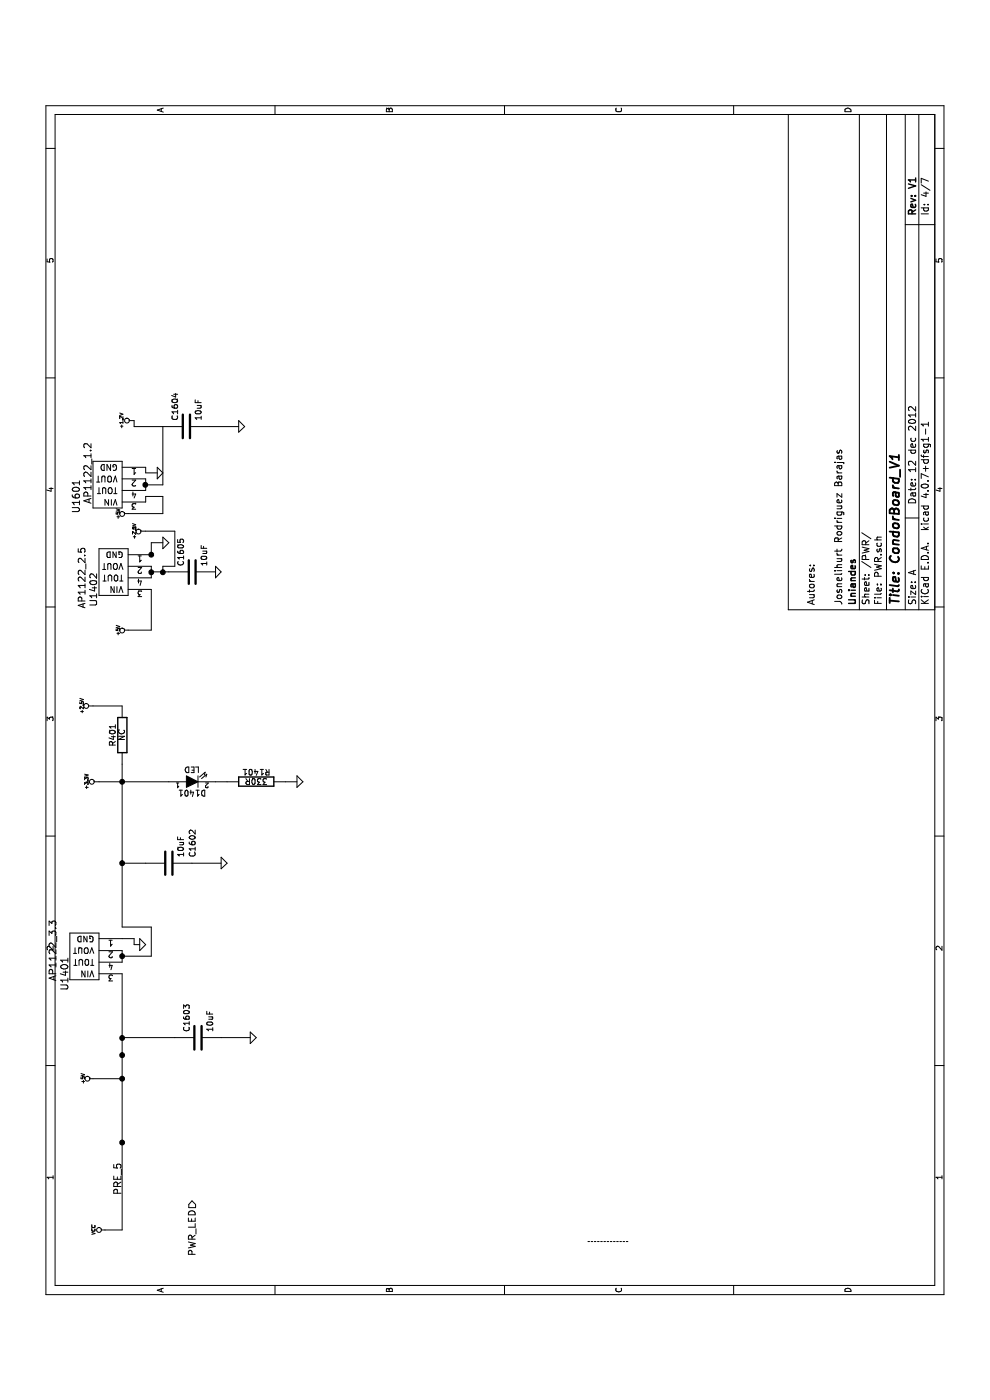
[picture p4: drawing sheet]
EESchema Schematic File Version 2  date Wed 12 Dec 2012 11:02:44 AM COT
LIBS:power
LIBS:device
LIBS:transistors
LIBS:conn
LIBS:linear
LIBS:regul
LIBS:74xx
LIBS:cmos4000
LIBS:adc-dac
LIBS:memory
LIBS:xilinx
LIBS:special
LIBS:microcontrollers
LIBS:dsp
LIBS:microchip
LIBS:analog_switches
LIBS:motorola
LIBS:texas
LIBS:intel
LIBS:audio
LIBS:interface
LIBS:digital-audio
LIBS:philips
LIBS:display
LIBS:cypress
LIBS:siliconi
LIBS:opto
LIBS:atmel
LIBS:contrib
LIBS:valves
LIBS:usba-plug
LIBS:usb_a
LIBS:fsusb20
LIBS:usbconn
LIBS:con-cypressindustries
LIBS:at45db321d
LIBS:devices_mod
LIBS:smd-special
LIBS:my_dev
LIBS:ft2232d
LIBS:xilinx_virtexii-xc2v80&flashprom
LIBS:m25pxx
LIBS:lacedaemonia-cache
EELAYER 25  0
EELAYER END
$Descr A 11000 8500
encoding utf-8
Sheet 4 7
Title "CondorBoard_V1"
Date "12 dec 2012"
Rev "V1"
Comp "Uniandes"
Comment1 "Josnelihurt Rodriguez Barajas"
Comment2 ""
Comment3 "Autores:"
Comment4 ""
$EndDescr
Wire Wire Line
	5450 1050 5450 800 
Wire Wire Line
	2600 2150 2600 1900
Connection ~ 4100 1050
Wire Wire Line
	4100 1250 4100 1050
Wire Wire Line
	2250 800  2250 1050
Wire Wire Line
	3150 1050 950  1050
Wire Wire Line
	950  1050 950  900 
Connection ~ 6750 1300
Wire Wire Line
	6850 1400 6850 1300
Wire Wire Line
	6600 1300 6600 1450
Wire Wire Line
	7500 1250 7450 1250
Connection ~ 3300 1050
Wire Wire Line
	3250 1050 3350 1050
Wire Wire Line
	3400 1200 3400 1150
Wire Wire Line
	3300 1050 3300 1300
Wire Wire Line
	3300 1300 3550 1300
Wire Wire Line
	3550 1300 3550 1050
Wire Wire Line
	4800 1950 4800 1850
Wire Wire Line
	4800 1450 4800 850 
Connection ~ 1700 1050
Connection ~ 2450 1050
Wire Wire Line
	4100 1650 4100 1900
Wire Notes Line
	850  5050 850  5400
Wire Wire Line
	6100 1100 6100 1300
Wire Wire Line
	2600 1050 2600 1500
Connection ~ 2600 1050
Wire Wire Line
	7250 1400 7100 1400
Wire Wire Line
	7250 1400 7250 1250
Wire Wire Line
	7900 1150 7850 1150
Wire Wire Line
	7850 1150 7850 1400
Wire Wire Line
	7850 1400 7350 1400
Wire Wire Line
	7350 1400 7350 1250
Wire Wire Line
	7850 2050 7850 1800
Wire Wire Line
	7450 1250 7450 1350
Wire Wire Line
	7100 1400 7100 1100
Wire Wire Line
	3400 1150 3450 1150
Wire Wire Line
	3450 1150 3450 1050
Wire Wire Line
	6100 1300 6450 1300
Wire Wire Line
	6650 1300 6550 1300
Connection ~ 6600 1300
Wire Wire Line
	7250 1250 7200 1250
Wire Wire Line
	7400 1250 7300 1250
Connection ~ 7350 1250
Wire Wire Line
	6950 1250 6950 1500
Wire Wire Line
	6950 1500 6650 1500
Wire Wire Line
	6650 1500 6650 1400
Wire Wire Line
	6650 1400 6600 1400
Connection ~ 6600 1400
Wire Wire Line
	6850 1300 6750 1300
Connection ~ 2250 1050
Connection ~ 4800 1050
Wire Wire Line
	4800 2450 4800 2550
Wire Wire Line
	3550 1050 4950 1050
$Comp
L R R401
U 1 1
P 5200 1050
F 0 "R401" V 5280 1050 50  0000 C CNN
F 1 "NC" V 5200 1050 50  0000 C CNN
	1    5200 1050
	0    -1   -1   0   
$EndComp
$Comp
L +2.5V #PWR031
U 1 1
P 5450 800
F 0 "#PWR031" H 5450 750 20  0001 C CNN
F 1 "+2.5V" H 5450 900 30  0000 C CNN
	1    5450 800 
	1    0    0    -1  
$EndComp
$Comp
L GND #PWR032
U 1 1
P 4800 2550
F 0 "#PWR032" H 4800 2550 30  0001 C CNN
F 1 "GND" H 4800 2480 30  0001 C CNN
	1    4800 2550
	1    0    0    -1  
$EndComp
$Comp
L VCC #PWR033
U 1 1
P 950 900
F 0 "#PWR033" H 950 1000 30  0001 C CNN
F 1 "VCC" H 950 1000 30  0000 C CNN
	1    950  900 
	1    0    0    -1  
$EndComp
$Comp
L GND #PWR034
U 1 1
P 6600 1850
F 0 "#PWR034" H 6600 1850 30  0001 C CNN
F 1 "GND" H 6600 1780 30  0001 C CNN
	1    6600 1850
	-1   0    0    -1  
$EndComp
$Comp
L GND #PWR035
U 1 1
P 7850 2050
F 0 "#PWR035" H 7850 2050 30  0001 C CNN
F 1 "GND" H 7850 1980 30  0001 C CNN
	1    7850 2050
	-1   0    0    -1  
$EndComp
$Comp
L +5V #PWR036
U 1 1
P 7100 1100
F 0 "#PWR036" H 7100 1190 20  0001 C CNN
F 1 "+5V" H 7100 1190 30  0000 C CNN
	1    7100 1100
	1    0    0    -1  
$EndComp
$Comp
L GND #PWR037
U 1 1
P 7450 1350
F 0 "#PWR037" H 7450 1350 30  0001 C CNN
F 1 "GND" H 7450 1280 30  0001 C CNN
	1    7450 1350
	-1   0    0    -1  
$EndComp
$Comp
L C C1604
U 1 1
P 7850 1600
F 0 "C1604" H 7900 1700 50  0000 L CNN
F 1 "10uF" H 7900 1500 50  0000 L CNN
	1    7850 1600
	1    0    0    -1  
$EndComp
$Comp
L +1.2V #PWR038
U 1 1
P 7900 1150
F 0 "#PWR038" H 7900 1290 20  0001 C CNN
F 1 "+1.2V" H 7900 1260 30  0000 C CNN
	1    7900 1150
	1    0    0    -1  
$EndComp
$Comp
L AP1122 U1601
U 1 1
P 7350 1000
F 0 "U1601" H 7450 1350 60  0000 C CNN
F 1 "AP1122_1.2" H 7250 1250 60  0000 C CNN
F 4 "http://search.digikey.com/scripts/DkSearch/dksus.dll?Detail&name=AP1122EGDITR-ND" H 7350 1000 60  0001 C CNN "Buy"
	1    7350 1000
	-1   0    0    -1  
$EndComp
$Comp
L +5V #PWR039
U 1 1
P 6100 1100
F 0 "#PWR039" H 6100 1190 20  0001 C CNN
F 1 "+5V" H 6100 1190 30  0000 C CNN
	1    6100 1100
	1    0    0    -1  
$EndComp
$Comp
L GND #PWR040
U 1 1
P 6850 1400
F 0 "#PWR040" H 6850 1400 30  0001 C CNN
F 1 "GND" H 6850 1330 30  0001 C CNN
	1    6850 1400
	-1   0    0    -1  
$EndComp
$Comp
L AP1122 U1402
U 1 1
P 6600 1050
F 0 "U1402" H 6750 1300 60  0000 C CNN
F 1 "AP1122_2.5" H 6650 1400 60  0000 C CNN
F 4 "http://search.digikey.com/scripts/DkSearch/dksus.dll?Detail&name=AP1122EGDITR-ND" H 6600 1050 60  0001 C CNN "Buy"
	1    6600 1050
	-1   0    0    -1  
$EndComp
$Comp
L AP1122 U1401
U 1 1
P 3300 800
F 0 "U1401" H 3450 1050 60  0000 C CNN
F 1 "AP1122_3.3" H 3250 1150 60  0000 C CNN
F 4 "http://search.digikey.com/scripts/DkSearch/dksus.dll?Detail&name=AP1122EGDITR-ND" H 3300 800 60  0001 C CNN "Buy"
	1    3300 800 
	-1   0    0    -1  
$EndComp
$Comp
L R R1401
U 1 1
P 4800 2200
F 0 "R1401" V 4880 2200 50  0000 C CNN
F 1 "330R" V 4800 2200 50  0000 C CNN
	1    4800 2200
	1    0    0    -1  
$EndComp
$Comp
L LED D1401
U 1 1
P 4800 1650
F 0 "D1401" H 4800 1750 50  0000 C CNN
F 1 "LED" H 4800 1550 50  0000 C CNN
	1    4800 1650
	0    -1   1    0   
$EndComp
$Comp
L +5V #PWR041
U 1 1
P 2250 800
F 0 "#PWR041" H 2250 890 20  0001 C CNN
F 1 "+5V" H 2250 890 30  0000 C CNN
	1    2250 800 
	1    0    0    -1  
$EndComp
Text Label 1250 1050 0    60   ~ 0
PRE_5
$Comp
L C C1605
U 1 1
P 6600 1650
F 0 "C1605" H 6650 1750 50  0000 L CNN
F 1 "10uF" H 6650 1550 50  0000 L CNN
	1    6600 1650
	1    0    0    -1  
$EndComp
$Comp
L C C1603
U 1 1
P 2600 1700
F 0 "C1603" H 2650 1800 50  0000 L CNN
F 1 "10uF" H 2650 1600 50  0000 L CNN
	1    2600 1700
	1    0    0    -1  
$EndComp
$Comp
L +2.5V #PWR042
U 1 1
P 6950 1250
F 0 "#PWR042" H 6950 1200 20  0001 C CNN
F 1 "+2.5V" H 6950 1350 30  0000 C CNN
	1    6950 1250
	1    0    0    -1  
$EndComp
$Comp
L +3.3V #PWR043
U 1 1
P 4800 850
F 0 "#PWR043" H 4800 810 30  0001 C CNN
F 1 "+3.3V" H 4800 960 30  0000 C CNN
	1    4800 850 
	1    0    0    -1  
$EndComp
$Comp
L GND #PWR044
U 1 1
P 4100 1900
F 0 "#PWR044" H 4100 1900 30  0001 C CNN
F 1 "GND" H 4100 1830 30  0001 C CNN
	1    4100 1900
	1    0    0    -1  
$EndComp
$Comp
L C C1602
U 1 1
P 4100 1450
F 0 "C1602" H 4150 1250 50  0000 L CNN
F 1 "10uF" H 4150 1350 50  0000 L CNN
	1    4100 1450
	1    0    0    -1  
$EndComp
$Comp
L GND #PWR045
U 1 1
P 2600 2150
F 0 "#PWR045" H 2600 2150 30  0001 C CNN
F 1 "GND" H 2600 2080 30  0001 C CNN
	1    2600 2150
	1    0    0    -1  
$EndComp
$Comp
L GND #PWR046
U 1 1
P 3400 1200
F 0 "#PWR046" H 3400 1200 30  0001 C CNN
F 1 "GND" H 3400 1130 30  0001 C CNN
	1    3400 1200
	1    0    0    -1  
$EndComp
Text HLabel 1200 1650 0    60   Input ~ 0
PWR_LED
$EndSCHEMATC
